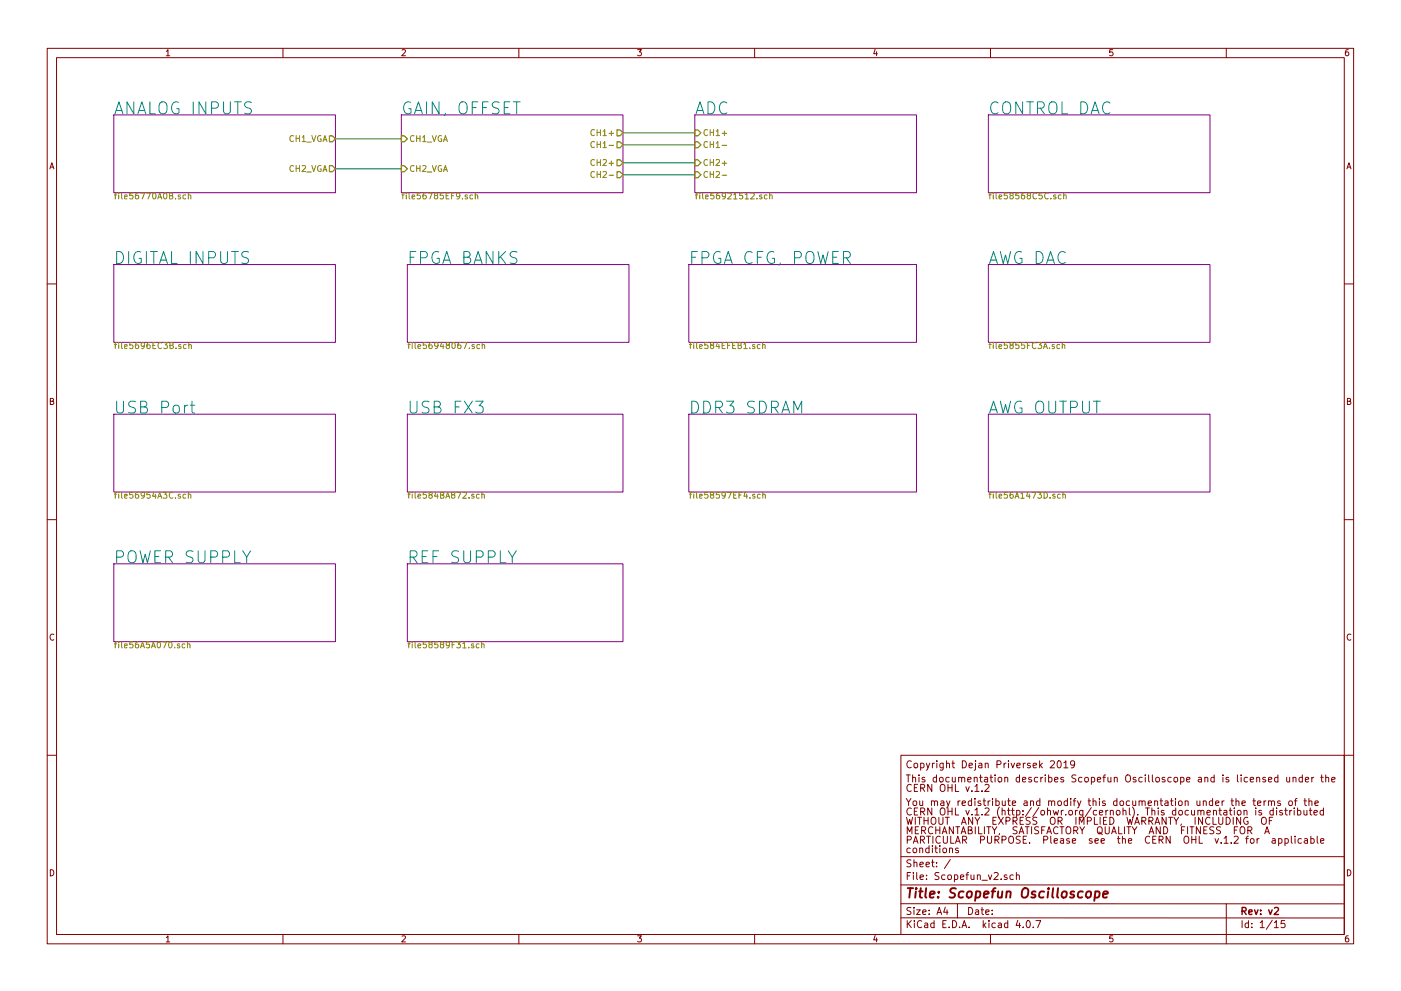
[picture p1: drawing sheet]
(kicad_sch
 (version 20231120)
 (generator "eeschema")
 (generator_version "8.0")
 (paper "A4")
 (title_block
  (title "Scopefun Oscilloscope")
  (rev "v2")
  (comment 1 "Copyright Dejan Priversek 2019")
  (comment 2 "Licensed under CERN OHL v.1.2"))
 (lib_symbols)
 (wire
  (pts (xy 147.32 36.83) (xy 132.08 36.83))
  (stroke (width 0) (type default)))
 (wire
  (pts (xy 71.12 29.21) (xy 85.09 29.21))
  (stroke (width 0) (type default)))
 (wire
  (pts (xy 132.08 27.94) (xy 147.32 27.94))
  (stroke (width 0) (type default)))
 (wire
  (pts (xy 147.32 30.48) (xy 132.08 30.48))
  (stroke (width 0) (type default)))
 (wire
  (pts (xy 132.08 34.29) (xy 147.32 34.29))
  (stroke (width 0) (type default)))
 (wire
  (pts (xy 71.12 35.56) (xy 85.09 35.56))
  (stroke (width 0) (type default)))
 (sheet
  (at 24.13 24.13)
  (size 46.99 16.51)
  (fields_autoplaced yes)
  (stroke (width 0) (type solid))
  (fill (color 0 0 0 0.0000))
  (property "Sheetname" "ANALOG INPUTS" (at 24.13 22.7834 0) (effects (font (size 2.54 2.54)) (justify left bottom)))
  (property "Sheetfile" "file56770A0B.kicad_sch" (at 24.13 41.2246 0) (effects (font (size 1.27 1.27)) (justify left top)))
  (pin "CH1_VGA" output (at 71.12 29.21 0) (effects (font (size 1.27 1.27)) (justify right)))
  (pin "CH2_VGA" output (at 71.12 35.56 0) (effects (font (size 1.27 1.27)) (justify right))))
 (sheet
  (at 85.09 24.13)
  (size 46.99 16.51)
  (fields_autoplaced yes)
  (stroke (width 0) (type solid))
  (fill (color 0 0 0 0.0000))
  (property "Sheetname" "GAIN, OFFSET" (at 85.09 22.7834 0) (effects (font (size 2.54 2.54)) (justify left bottom)))
  (property "Sheetfile" "file56785EF9.kicad_sch" (at 85.09 41.2246 0) (effects (font (size 1.27 1.27)) (justify left top)))
  (pin "CH1_VGA" input (at 85.09 29.21 180) (effects (font (size 1.27 1.27)) (justify left)))
  (pin "CH2_VGA" input (at 85.09 35.56 180) (effects (font (size 1.27 1.27)) (justify left)))
  (pin "CH1+" output (at 132.08 27.94 0) (effects (font (size 1.27 1.27)) (justify right)))
  (pin "CH1-" output (at 132.08 30.48 0) (effects (font (size 1.27 1.27)) (justify right)))
  (pin "CH2+" output (at 132.08 34.29 0) (effects (font (size 1.27 1.27)) (justify right)))
  (pin "CH2-" output (at 132.08 36.83 0) (effects (font (size 1.27 1.27)) (justify right))))
 (sheet
  (at 147.32 24.13)
  (size 46.99 16.51)
  (fields_autoplaced yes)
  (stroke (width 0) (type solid))
  (fill (color 0 0 0 0.0000))
  (property "Sheetname" "ADC" (at 147.32 22.7834 0) (effects (font (size 2.54 2.54)) (justify left bottom)))
  (property "Sheetfile" "file56921512.kicad_sch" (at 147.32 41.2246 0) (effects (font (size 1.27 1.27)) (justify left top)))
  (pin "CH1+" input (at 147.32 27.94 180) (effects (font (size 1.27 1.27)) (justify left)))
  (pin "CH1-" input (at 147.32 30.48 180) (effects (font (size 1.27 1.27)) (justify left)))
  (pin "CH2+" input (at 147.32 34.29 180) (effects (font (size 1.27 1.27)) (justify left)))
  (pin "CH2-" input (at 147.32 36.83 180) (effects (font (size 1.27 1.27)) (justify left))))
 (sheet
  (at 86.36 55.88)
  (size 46.99 16.51)
  (fields_autoplaced yes)
  (stroke (width 0) (type solid))
  (fill (color 0 0 0 0.0000))
  (property "Sheetname" "FPGA BANKS" (at 86.36 54.5334 0) (effects (font (size 2.54 2.54)) (justify left bottom)))
  (property "Sheetfile" "file56948067.kicad_sch" (at 86.36 72.9746 0) (effects (font (size 1.27 1.27)) (justify left top))))
 (sheet
  (at 24.13 87.63)
  (size 46.99 16.51)
  (fields_autoplaced yes)
  (stroke (width 0) (type solid))
  (fill (color 0 0 0 0.0000))
  (property "Sheetname" "USB Port" (at 24.13 86.2834 0) (effects (font (size 2.54 2.54)) (justify left bottom)))
  (property "Sheetfile" "file56954A3C.kicad_sch" (at 24.13 104.7246 0) (effects (font (size 1.27 1.27)) (justify left top))))
 (sheet
  (at 24.13 55.88)
  (size 46.99 16.51)
  (fields_autoplaced yes)
  (stroke (width 0) (type solid))
  (fill (color 0 0 0 0.0000))
  (property "Sheetname" "DIGITAL INPUTS" (at 24.13 54.5334 0) (effects (font (size 2.54 2.54)) (justify left bottom)))
  (property "Sheetfile" "file5696EC3B.kicad_sch" (at 24.13 72.9746 0) (effects (font (size 1.27 1.27)) (justify left top))))
 (sheet
  (at 209.55 87.63)
  (size 46.99 16.51)
  (fields_autoplaced yes)
  (stroke (width 0) (type solid))
  (fill (color 0 0 0 0.0000))
  (property "Sheetname" "AWG OUTPUT" (at 209.55 86.2834 0) (effects (font (size 2.54 2.54)) (justify left bottom)))
  (property "Sheetfile" "file56A1473D.kicad_sch" (at 209.55 104.7246 0) (effects (font (size 1.27 1.27)) (justify left top))))
 (sheet
  (at 24.13 119.38)
  (size 46.99 16.51)
  (fields_autoplaced yes)
  (stroke (width 0) (type solid))
  (fill (color 0 0 0 0.0000))
  (property "Sheetname" "POWER SUPPLY" (at 24.13 118.0334 0) (effects (font (size 2.54 2.54)) (justify left bottom)))
  (property "Sheetfile" "file56A5A070.kicad_sch" (at 24.13 136.4746 0) (effects (font (size 1.27 1.27)) (justify left top))))
 (sheet
  (at 86.36 87.63)
  (size 45.72 16.51)
  (fields_autoplaced yes)
  (stroke (width 0) (type solid))
  (fill (color 0 0 0 0.0000))
  (property "Sheetname" "USB FX3" (at 86.36 86.2834 0) (effects (font (size 2.54 2.54)) (justify left bottom)))
  (property "Sheetfile" "file584BA872.kicad_sch" (at 86.36 104.7246 0) (effects (font (size 1.27 1.27)) (justify left top))))
 (sheet
  (at 146.05 55.88)
  (size 48.26 16.51)
  (fields_autoplaced yes)
  (stroke (width 0) (type solid))
  (fill (color 0 0 0 0.0000))
  (property "Sheetname" "FPGA CFG, POWER" (at 146.05 54.5334 0) (effects (font (size 2.54 2.54)) (justify left bottom)))
  (property "Sheetfile" "file584EFEB1.kicad_sch" (at 146.05 72.9746 0) (effects (font (size 1.27 1.27)) (justify left top))))
 (sheet
  (at 209.55 55.88)
  (size 46.99 16.51)
  (fields_autoplaced yes)
  (stroke (width 0) (type solid))
  (fill (color 0 0 0 0.0000))
  (property "Sheetname" "AWG DAC" (at 209.55 54.5334 0) (effects (font (size 2.54 2.54)) (justify left bottom)))
  (property "Sheetfile" "file5855FC3A.kicad_sch" (at 209.55 72.9746 0) (effects (font (size 1.27 1.27)) (justify left top))))
 (sheet
  (at 209.55 24.13)
  (size 46.99 16.51)
  (fields_autoplaced yes)
  (stroke (width 0) (type solid))
  (fill (color 0 0 0 0.0000))
  (property "Sheetname" "CONTROL DAC" (at 209.55 22.7834 0) (effects (font (size 2.54 2.54)) (justify left bottom)))
  (property "Sheetfile" "file58568C5C.kicad_sch" (at 209.55 41.2246 0) (effects (font (size 1.27 1.27)) (justify left top))))
 (sheet
  (at 86.36 119.38)
  (size 45.72 16.51)
  (fields_autoplaced yes)
  (stroke (width 0) (type solid))
  (fill (color 0 0 0 0.0000))
  (property "Sheetname" "REF SUPPLY" (at 86.36 118.0334 0) (effects (font (size 2.54 2.54)) (justify left bottom)))
  (property "Sheetfile" "file58589F31.kicad_sch" (at 86.36 136.4746 0) (effects (font (size 1.27 1.27)) (justify left top))))
 (sheet
  (at 146.05 87.63)
  (size 48.26 16.51)
  (fields_autoplaced yes)
  (stroke (width 0) (type solid))
  (fill (color 0 0 0 0.0000))
  (property "Sheetname" "DDR3 SDRAM" (at 146.05 86.2834 0) (effects (font (size 2.54 2.54)) (justify left bottom)))
  (property "Sheetfile" "file58597EF4.kicad_sch" (at 146.05 104.7246 0) (effects (font (size 1.27 1.27)) (justify left top))))
 (sheet_instances
  (path ""
   (page "1"))))
